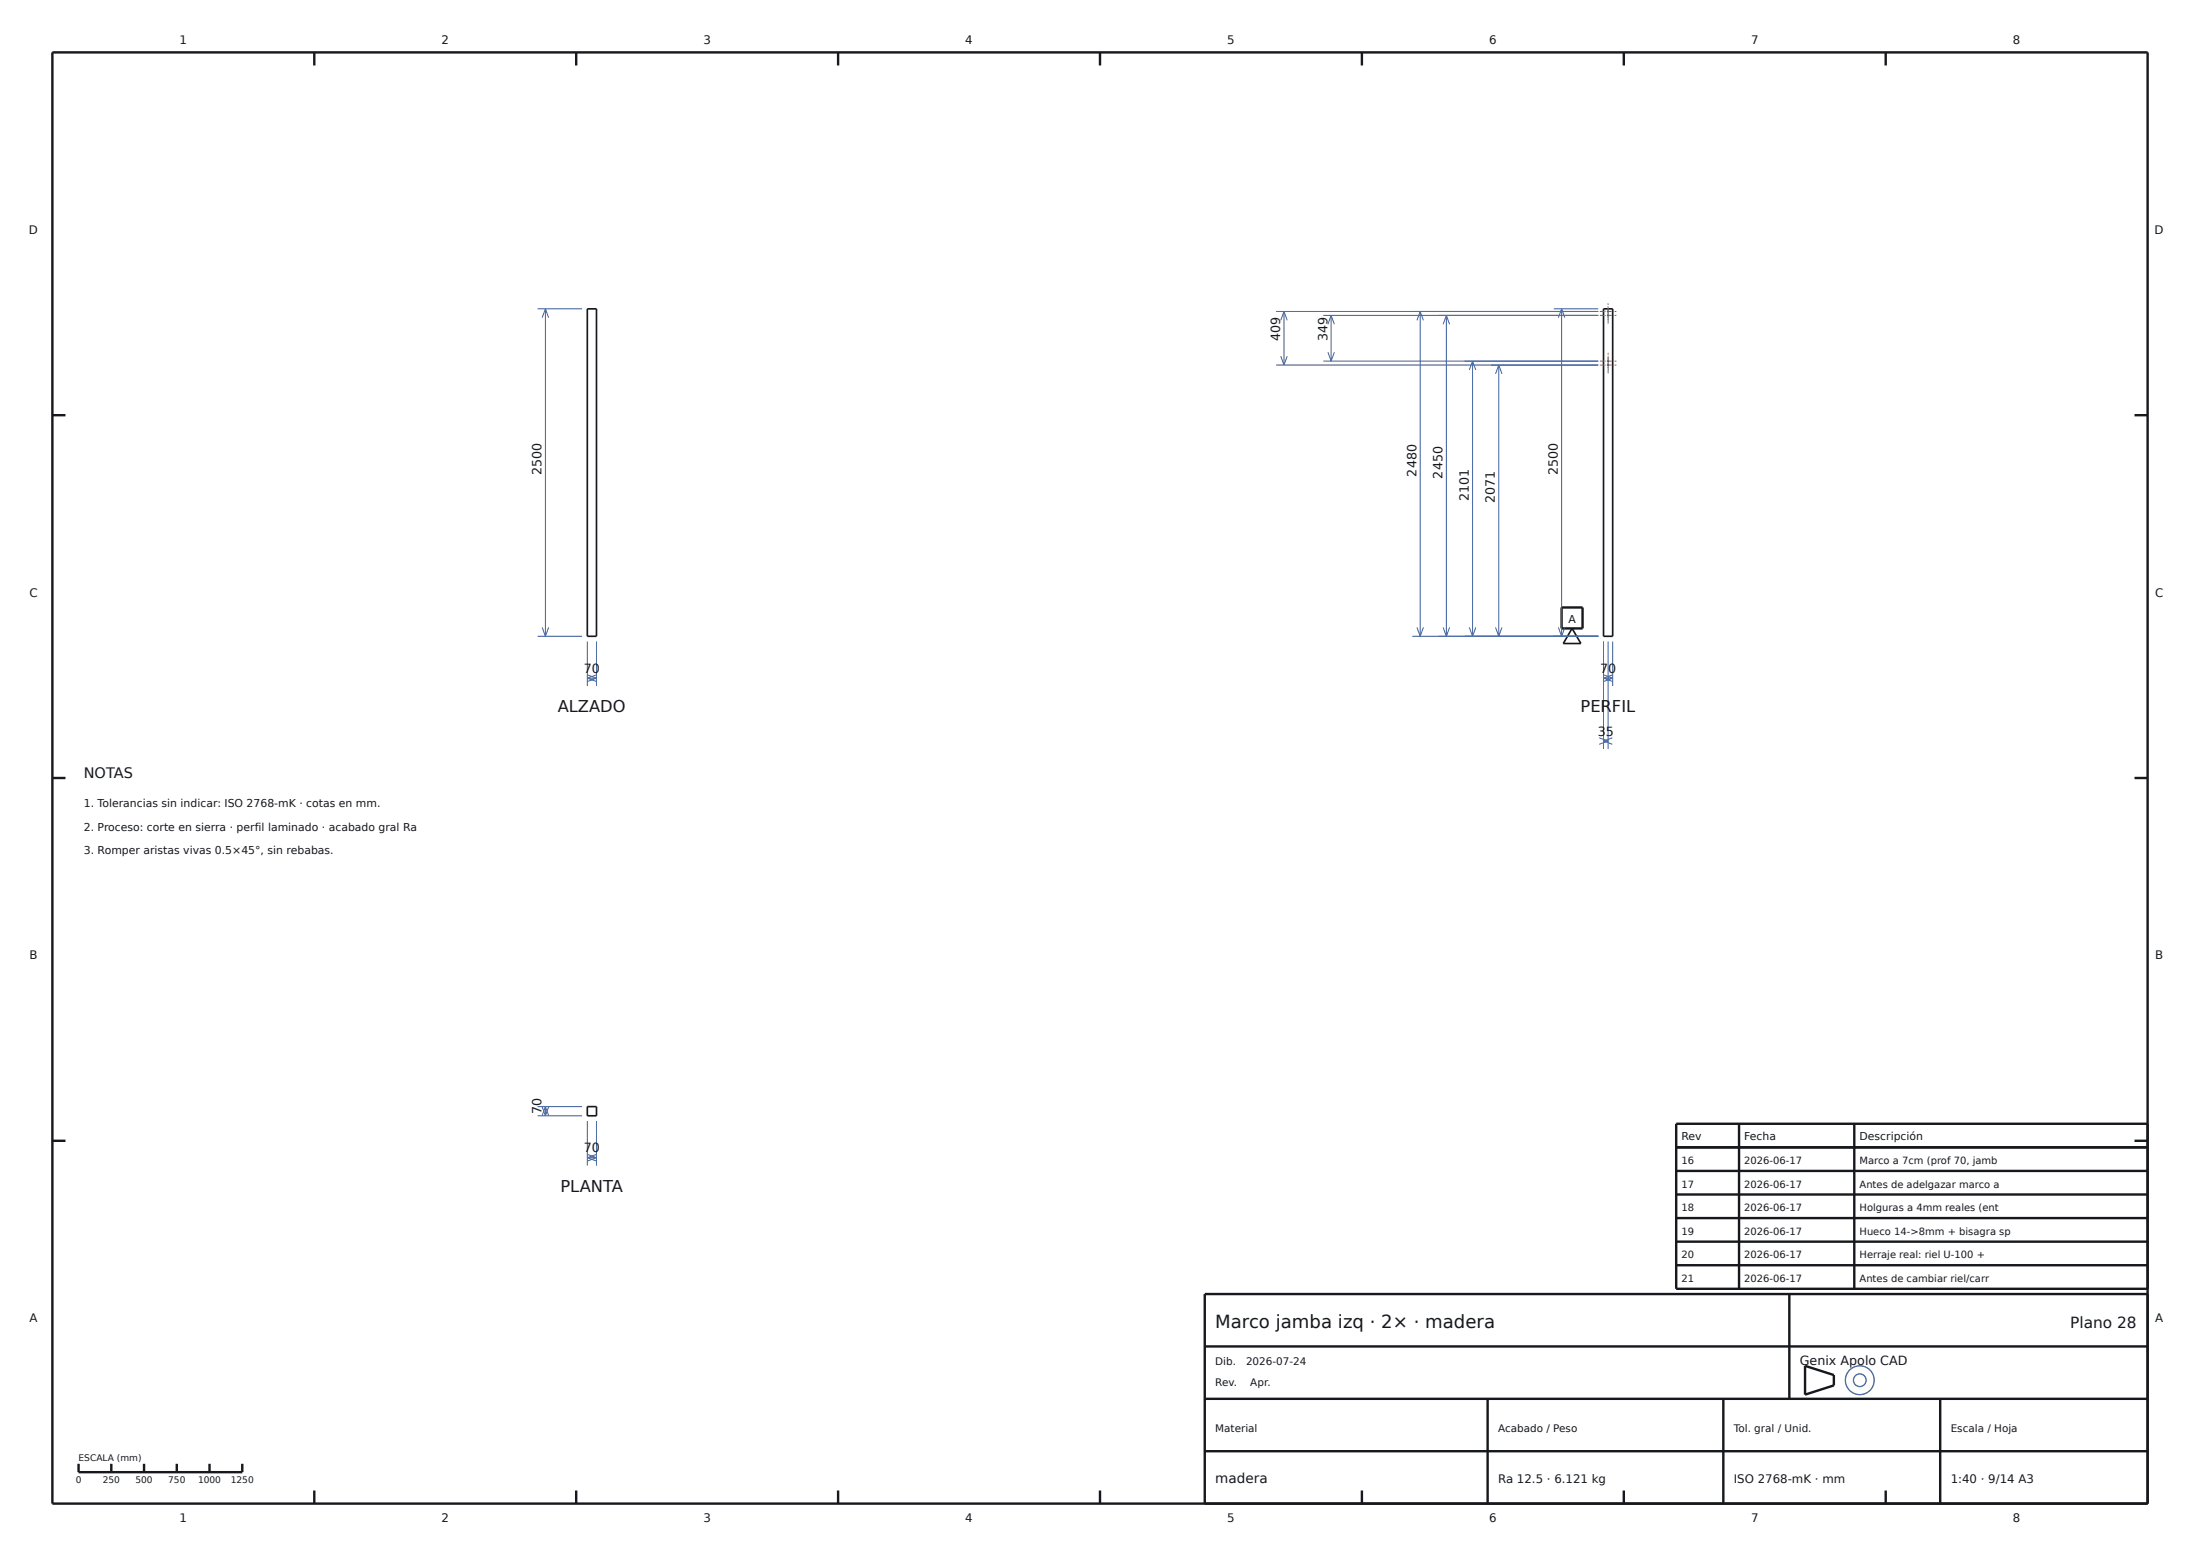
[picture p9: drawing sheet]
<svg xmlns="http://www.w3.org/2000/svg" width="420mm" height="297mm" viewBox="0 0 420 297" stroke-linecap="round" stroke-linejoin="round" font-family="sans-serif">
<g fill="#fdfdfb" stroke="#3a5e9c" stroke-width=".25">
<circle cx="355" cy="263.5" r="2.75"/>
<circle cx="355.1" cy="263.5" r="1.21"/>
</g>
<g fill="none" stroke="#16181d" stroke-width=".46">
<path d="M10 10h400v277h-400zM60 10v2.5M110 10v2.5M160 10v2.5M210 10v2.5M260 10v2.5M310 10v2.5M360 10v2.5M10 79.3h2.5M407.5 79.3h2.5M298.1 116h4v3.9h-4zM10 148.5h2.5"/>
<path d="M407.5 148.5h2.5M10 217.8h2.5M320 219h90M332 214.5v31.5M354 214.5v31.5M407.5 217.8h2.5M410 214.5h-90v31.5h90M320 223.5h90M320 228h90M320 232.5h90M320 237h90M230 257h180"/>
<path d="M320 241.5h90M341.6 247v20M410 247h-180v40M15 279.4v1.6h31.2v-1.6M21.3 279.4v1.6M27.5 279.4v1.6M33.7 279.4v1.6M40 279.4v1.6M230 277h180M230 267h180M284 267v20M329 267v20"/>
<path d="M344.6 260.7l5.5 1.8v1.9l-5.5 1.8zM370.4 267v20M60 284.5v2.5M110 284.5v2.5M160 284.5v2.5M210 284.5v2.5M260 284.5v2.5M310 284.5v2.5M360 284.5v2.5"/>
</g>
<g fill="none" stroke="#16181d" stroke-width=".32">
<path d="M112.1 58.9h1.8v62.6h-1.8zM306.1 58.9h1.8v62.6h-1.8zM306.9 59.5h.1M306.9 59.4v.1M306.9 59.4h.1M307 59.4h-.1M307 59.5h.1M307 59.4h.1M307.1 59.5h.1M307.1 59.4h.1M307.1 59.4v.1M306.9 69.7h.1"/>
<path d="M306.9 68.9h.1M306.9 60.2h.1M306.9 68.9v.1M306.9 69.6h.1M306.9 69h.1M306.9 60.3h.1M307 69.6h-.1M307 69.7h.1M307 68.9h-.1M307 69h.1M307 60.1l-.1 .1M307 60.3h.1"/>
<path d="M307 69.6h.1M307 68.8v.1M307 60.1h.1M307 69.7v.1M307 68.9h.1M307.1 68.9h.1M307.1 60.1v.1M307.1 69.6v.1M307.1 69h-.1M307.1 60.2l-.1 .1M307.1 69.7h.1M307.1 68.9v.1"/>
<path d="M307.1 60.2h.1M300.1 119.9l1.7 2.9h-3.4zM112.1 211.2h1.8v1.8h-1.8z"/>
</g>
<g fill="none" stroke="#3a5e9c" stroke-width=".19">
<path d="M102.6 58.9h8.5M104.1 58.9v62.6M104.1 58.9l.6 1.7M104.1 58.9l-.6 1.7M243.6 59.5h61.5M245.1 59.5v10.2M245.1 59.5l.6 1.6M245.1 59.5l-.6 1.6M271.1 59.5v62M271.1 59.5l.6 1.6M271.1 59.5l-.6 1.6M296.6 58.9h8.5"/>
<path d="M298.1 58.9v62.6M298.1 58.9l.6 1.7M298.1 58.9l-.6 1.7M243.6 69.7h61.5M244.5 68l.6 1.7M245.7 68l-.6 1.7M252.6 68.9h52.5M252.6 60.2h52.5M253.5 67.2l.6 1.7M254.1 60.2v8.7M254.1 60.2l.6 1.7M254.1 60.2l-.6 1.7"/>
<path d="M254.7 67.2l-.6 1.7M276.1 60.2v61.3M276.1 60.2l.6 1.7M276.1 60.2l-.6 1.7M281.1 68.9v52.6M281.1 68.9l.6 1.7M281.1 68.9l-.6 1.7M286.1 69.7v51.8M286.1 69.7l.6 1.7M286.1 69.7l-.6 1.7M103.5 119.8l.6 1.7M104.7 119.8l-.6 1.7"/>
<path d="M270.5 119.8l.6 1.7M271.7 119.8l-.6 1.7M275.5 119.8l.6 1.7M276.7 119.8l-.6 1.7M280.5 119.8l.6 1.7M281.7 119.8l-.6 1.7M285.5 119.8l.6 1.7M286.7 119.8l-.6 1.7M297.5 119.8l.6 1.7M298.7 119.8l-.6 1.7M102.6 121.5h8.5M112.1 122.4v8.6"/>
<path d="M112.1 129.5h1.8M112.1 129.5l1.7 .6M112.2 128.8l1.7 .7M113.8 128.8l-1.7 .7M113.9 122.4v8.6M113.9 129.5l-1.7 .6M269.6 121.5h35.5M306.1 129.5h1.8M306.1 122.4v20.6M306.1 129.5l1.7 .6M306.2 128.8l1.7 .7M307 122.4v20.6"/>
<path d="M307.8 128.8l-1.7 .7M307.9 122.4v8.6M307.9 129.5l-1.7 .6M305.3 140.8l1.7 .7M306.1 141.5h.9M306.1 141.5l1.7 .6M307 141.5l-1.7 .6M307.8 140.8l-1.7 .7M102.6 213h8.5M102.6 211.2h8.5M103.5 211.3l.6 1.7M104.1 211.2v1.8"/>
<path d="M104.1 211.2l.6 1.7M104.1 211.2l-.6 1.7M104.7 211.3l-.6 1.7M112.1 214v8.5M113.9 214v8.5M112.1 221h1.8M112.1 221l1.7 .6M112.2 220.4l1.7 .6M113.8 220.4l-1.7 .6M113.9 221l-1.7 .6"/>
</g>
<path d="M305.4 59.5h3.2M305.4 69.7h3.2M305.4 68.9h3.2M305.4 60.2h3.2M307 71.3v-3.2M307 70.5v-3.1M307 61.8v-3.2M307 61v-3.1" fill="none" stroke="#b0413e" stroke-width=".19" stroke-dasharray=".8 .2 .1 .2" stroke-linecap="butt"/>
<text font-size="3.5" fill="#16181d" x="232" y="253.4">Marco jamba izq · 2× · madera</text>
<g font-size="3.1" fill="#16181d">
<text x="106.5" y="136">ALZADO</text>
<text x="301.7" y="136">PERFIL</text>
<text x="107" y="227.5">PLANTA</text>
</g>
<text font-size="2.9" fill="#16181d" x="395.2" y="253.4">Plano 28</text>
<text font-size="2.8" fill="#16181d" x="16" y="148.5">NOTAS</text>
<text font-size="2.6" fill="#16181d" x="232" y="283">madera</text>
<g font-size="2.4" fill="#16181d">
<text x="244.4" y="65.1" transform="rotate(-90 244.4 65.1)">409</text>
<text x="253.4" y="65.1" transform="rotate(-90 253.4 65.1)">349</text>
<text x="103.4" y="90.7" transform="rotate(-90 103.4 90.7)">2500</text>
<text x="270.4" y="91" transform="rotate(-90 270.4 91)">2480</text>
<text x="275.4" y="91.3" transform="rotate(-90 275.4 91.3)">2450</text>
<text x="280.4" y="95.7" transform="rotate(-90 280.4 95.7)">2101</text>
<text x="297.4" y="90.7" transform="rotate(-90 297.4 90.7)">2500</text>
<text x="285.4" y="96.1" transform="rotate(-90 285.4 96.1)">2071</text>
<text x="111.5" y="128.4">70</text>
<text x="305.5" y="128.4">70</text>
<text x="305" y="140.4">35</text>
<text x="103.4" y="212.6" transform="rotate(-90 103.4 212.6)">70</text>
<text x="111.5" y="220">70</text>
<text x="343.6" y="260.6">Genix Apolo CAD</text>
</g>
<g font-size="2.2" fill="#16181d">
<text x="34.3" y="8.4">1</text>
<text x="84.3" y="8.4">2</text>
<text x="134.3" y="8.4">3</text>
<text x="184.3" y="8.4">4</text>
<text x="234.3" y="8.4">5</text>
<text x="284.3" y="8.4">6</text>
<text x="334.3" y="8.4">7</text>
<text x="384.3" y="8.4">8</text>
<text x="5.5" y="44.6">D</text>
<text x="411.3" y="44.6">D</text>
<text x="5.6" y="113.9">C</text>
<text x="411.4" y="113.9">C</text>
<text x="5.6" y="183.1">B</text>
<text x="411.4" y="183.1">B</text>
<text x="5.6" y="252.4">A</text>
<text x="411.4" y="252.4">A</text>
<text x="286" y="283">Ra 12.5 · 6.121 kg</text>
<text x="331" y="283">ISO 2768-mK · mm</text>
<text x="372.4" y="283">1:40 · 9/14 A3</text>
<text x="34.3" y="290.6">1</text>
<text x="84.3" y="290.6">2</text>
<text x="134.3" y="290.6">3</text>
<text x="184.3" y="290.6">4</text>
<text x="234.3" y="290.6">5</text>
<text x="284.3" y="290.6">6</text>
<text x="334.3" y="290.6">7</text>
<text x="384.3" y="290.6">8</text>
</g>
<g font-size="2.1" fill="#16181d">
<text x="299.4" y="118.8">A</text>
<text x="16" y="154">1. Tolerancias sin indicar: ISO 2768-mK · cotas en mm.</text>
<text x="16" y="158.5">2. Proceso: corte en sierra · perfil laminado · acabado gral Ra</text>
<text x="16" y="163.1">3. Romper aristas vivas 0.5×45°, sin rebabas.</text>
<text x="321" y="217.6">Rev</text>
<text x="333" y="217.6">Fecha</text>
<text x="355" y="217.6">Descripción</text>
</g>
<g font-size="2" fill="#16181d">
<text x="232" y="260.6">Dib.</text>
<text x="237.9" y="260.6">2026-07-24</text>
<text x="232" y="264.6">Rev.</text>
<text x="238.7" y="264.6">Apr.</text>
<text x="232" y="273.4">Material</text>
<text x="286" y="273.4">Acabado / Peso</text>
<text x="331" y="273.4">Tol. gral / Unid.</text>
<text x="372.4" y="273.4">Escala / Hoja</text>
</g>
<g font-size="1.9" fill="#16181d">
<text x="321" y="222.2">16</text>
<text x="321" y="226.7">17</text>
<text x="333" y="222.2">2026-06-17</text>
<text x="333" y="226.7">2026-06-17</text>
<text x="355" y="222.2">Marco a 7cm (prof 70, jamb</text>
<text x="355" y="226.7">Antes de adelgazar marco a</text>
<text x="321" y="231.2">18</text>
<text x="333" y="231.2">2026-06-17</text>
<text x="355" y="231.2">Holguras a 4mm reales (ent</text>
<text x="321" y="235.7">19</text>
<text x="333" y="235.7">2026-06-17</text>
<text x="355" y="235.7">Hueco 14-&gt;8mm + bisagra sp</text>
<text x="321" y="240.2">20</text>
<text x="321" y="244.7">21</text>
<text x="333" y="240.2">2026-06-17</text>
<text x="333" y="244.7">2026-06-17</text>
<text x="355" y="240.2">Herraje real: riel U-100 +</text>
<text x="355" y="244.7">Antes de cambiar riel/carr</text>
</g>
<g font-size="1.7" fill="#16181d">
<text x="15" y="278.8">ESCALA (mm)</text>
<text x="14.5" y="283">0</text>
<text x="19.6" y="283">250</text>
<text x="25.9" y="283">500</text>
<text x="32.1" y="283">750</text>
<text x="37.8" y="283">1000</text>
<text x="44.1" y="283">1250</text>
</g>
</svg>
